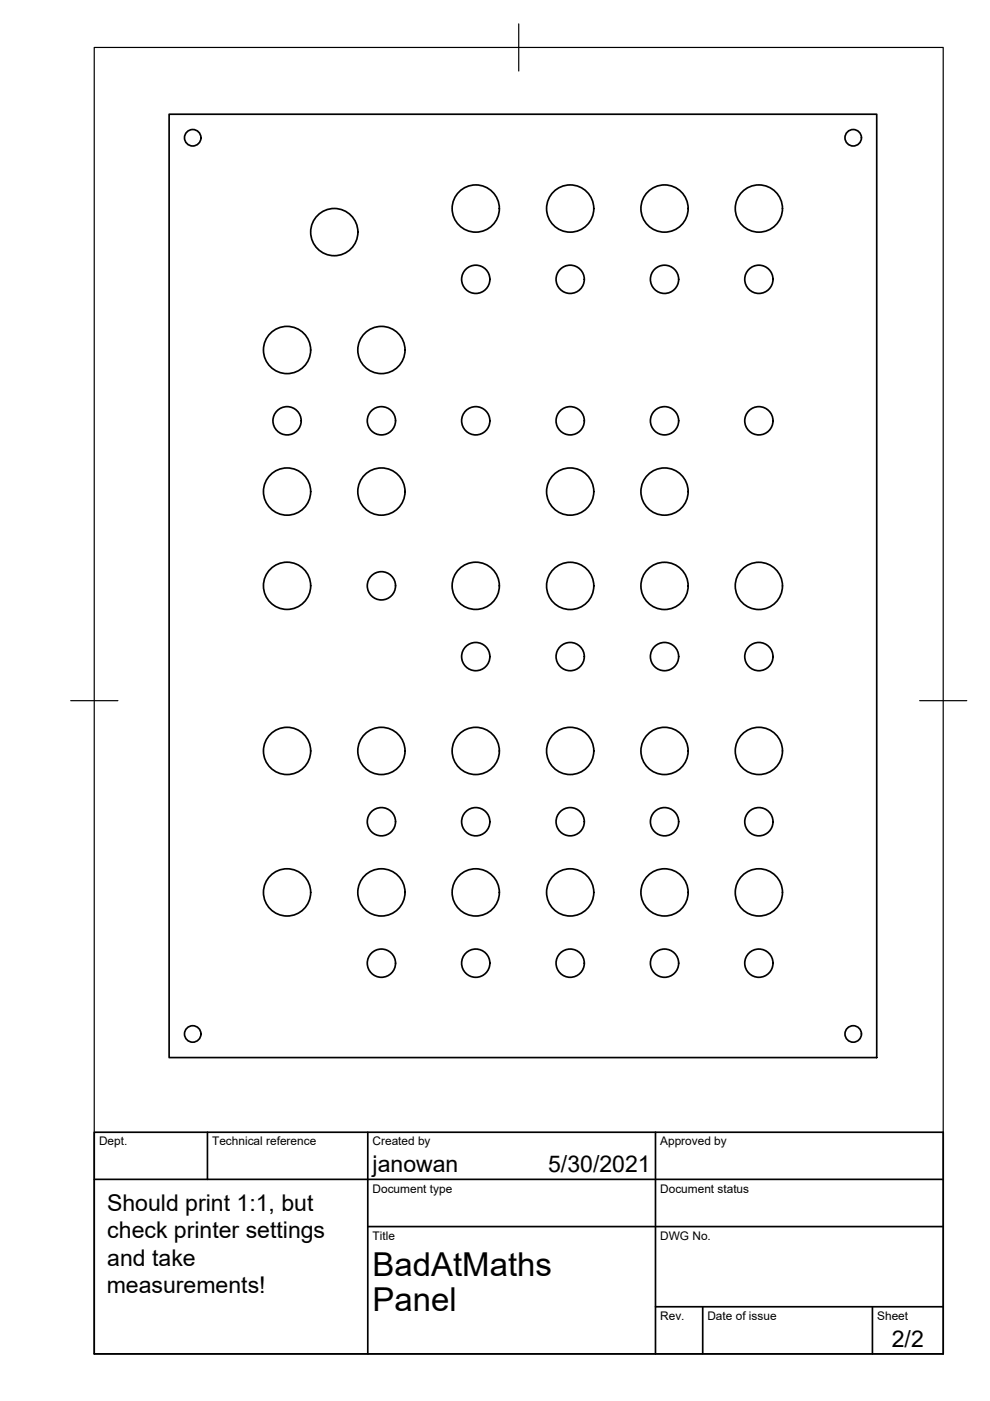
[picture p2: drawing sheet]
<svg xmlns="http://www.w3.org/2000/svg" width="210mm" height="297mm" viewBox="0 0 210 297" stroke-linecap="round" stroke-linejoin="round" font-family="sans-serif">
<!-- layer: Visible -->
<g fill="none" stroke="#000" stroke-width=".36">
<path d="M35.9 24.2h150v200h-150z"/>
<circle cx="40.9" cy="29.2" r="1.75"/>
<circle cx="180.9" cy="29.2" r="1.75"/>
<circle cx="70.9" cy="49.2" r="5"/>
<circle cx="100.9" cy="44.2" r="5"/>
<circle cx="100.9" cy="59.2" r="3"/>
<circle cx="120.9" cy="44.2" r="5"/>
<circle cx="120.9" cy="59.2" r="3"/>
<circle cx="140.9" cy="44.2" r="5"/>
<circle cx="140.9" cy="59.2" r="3"/>
<circle cx="160.9" cy="44.2" r="5"/>
<circle cx="160.9" cy="59.2" r="3"/>
<circle cx="60.9" cy="74.2" r="5"/>
<circle cx="80.9" cy="74.2" r="5"/>
<circle cx="60.9" cy="89.2" r="3"/>
<circle cx="80.9" cy="89.2" r="3"/>
<circle cx="100.9" cy="89.2" r="3"/>
<circle cx="120.9" cy="89.2" r="3"/>
<circle cx="140.9" cy="89.2" r="3"/>
<circle cx="160.9" cy="89.2" r="3"/>
<circle cx="60.9" cy="104.2" r="5"/>
<circle cx="80.9" cy="104.2" r="5"/>
<circle cx="120.9" cy="104.2" r="5"/>
<circle cx="140.9" cy="104.2" r="5"/>
<circle cx="60.9" cy="124.2" r="5"/>
<circle cx="80.9" cy="124.2" r="3"/>
<circle cx="100.9" cy="124.2" r="5"/>
<circle cx="100.9" cy="139.2" r="3"/>
<circle cx="120.9" cy="124.2" r="5"/>
<circle cx="120.9" cy="139.2" r="3"/>
<circle cx="140.9" cy="124.2" r="5"/>
<circle cx="140.9" cy="139.2" r="3"/>
<circle cx="160.9" cy="124.2" r="5"/>
<circle cx="160.9" cy="139.2" r="3"/>
<circle cx="60.9" cy="159.2" r="5"/>
<circle cx="80.9" cy="159.2" r="5"/>
<circle cx="100.9" cy="159.2" r="5"/>
<circle cx="120.9" cy="159.2" r="5"/>
<circle cx="140.9" cy="159.2" r="5"/>
<circle cx="160.9" cy="159.2" r="5"/>
<circle cx="80.9" cy="174.2" r="3"/>
<circle cx="100.9" cy="174.2" r="3"/>
<circle cx="120.9" cy="174.2" r="3"/>
<circle cx="140.9" cy="174.2" r="3"/>
<circle cx="160.9" cy="174.2" r="3"/>
<circle cx="60.9" cy="189.2" r="5"/>
<circle cx="80.9" cy="189.2" r="5"/>
<circle cx="100.9" cy="189.2" r="5"/>
<circle cx="120.9" cy="189.2" r="5"/>
<circle cx="140.9" cy="189.2" r="5"/>
<circle cx="160.9" cy="189.2" r="5"/>
<circle cx="40.9" cy="219.2" r="1.75"/>
<circle cx="80.9" cy="204.2" r="3"/>
<circle cx="100.9" cy="204.2" r="3"/>
<circle cx="120.9" cy="204.2" r="3"/>
<circle cx="140.9" cy="204.2" r="3"/>
<circle cx="160.9" cy="204.2" r="3"/>
<circle cx="180.9" cy="219.2" r="1.75"/>
</g>
<!-- layer: Border -->
<path d="M20 10.1h180v276.9h-180zM110 5.1v10M15 148.6h10M195 148.6h10" fill="none" stroke="#000" stroke-width=".25"/>
<!-- layer: TitleBlock -->
<path d="M20 240.1h180v46.9h-180zM20 250h180M44 240.1v9.9M78 240.1v46.9M139 240.1v46.9M78 260.1h122M139 277.1h61M149 277.1v9.9M185 277.1v9.9" fill="none" stroke="#000" stroke-width=".36"/>
<g font-size="7">
<text x="79" y="270.6">BadAtMaths</text>
<text x="79" y="278.1">Panel</text>
</g>
<g font-size="4.9">
<text x="79" y="248.5">janowan</text>
<text x="116.2" y="248.5">5/30/2021</text>
<text x="22.7" y="256.8">Should print 1:1, but</text>
<text x="22.8" y="262.6">check printer settings</text>
<text x="22.8" y="268.4">and take</text>
<text x="22.6" y="274.2">measurements!</text>
<text x="189.1" y="285.7">2/2</text>
</g>
<g font-size="2.5">
<text x="21" y="242.9">Dept.</text>
<text x="45" y="242.9">Technical reference</text>
<text x="79" y="242.9">Created by</text>
<text x="140" y="242.9">Approved by</text>
<text x="79" y="252.8">Document type</text>
<text x="140" y="252.8">Document status</text>
<text x="79" y="262.9">Title</text>
<text x="140" y="262.9">DWG No.</text>
<text x="140" y="279.9">Rev.</text>
<text x="150" y="279.9">Date of issue</text>
<text x="186" y="279.9">Sheet</text>
</g>
</svg>
